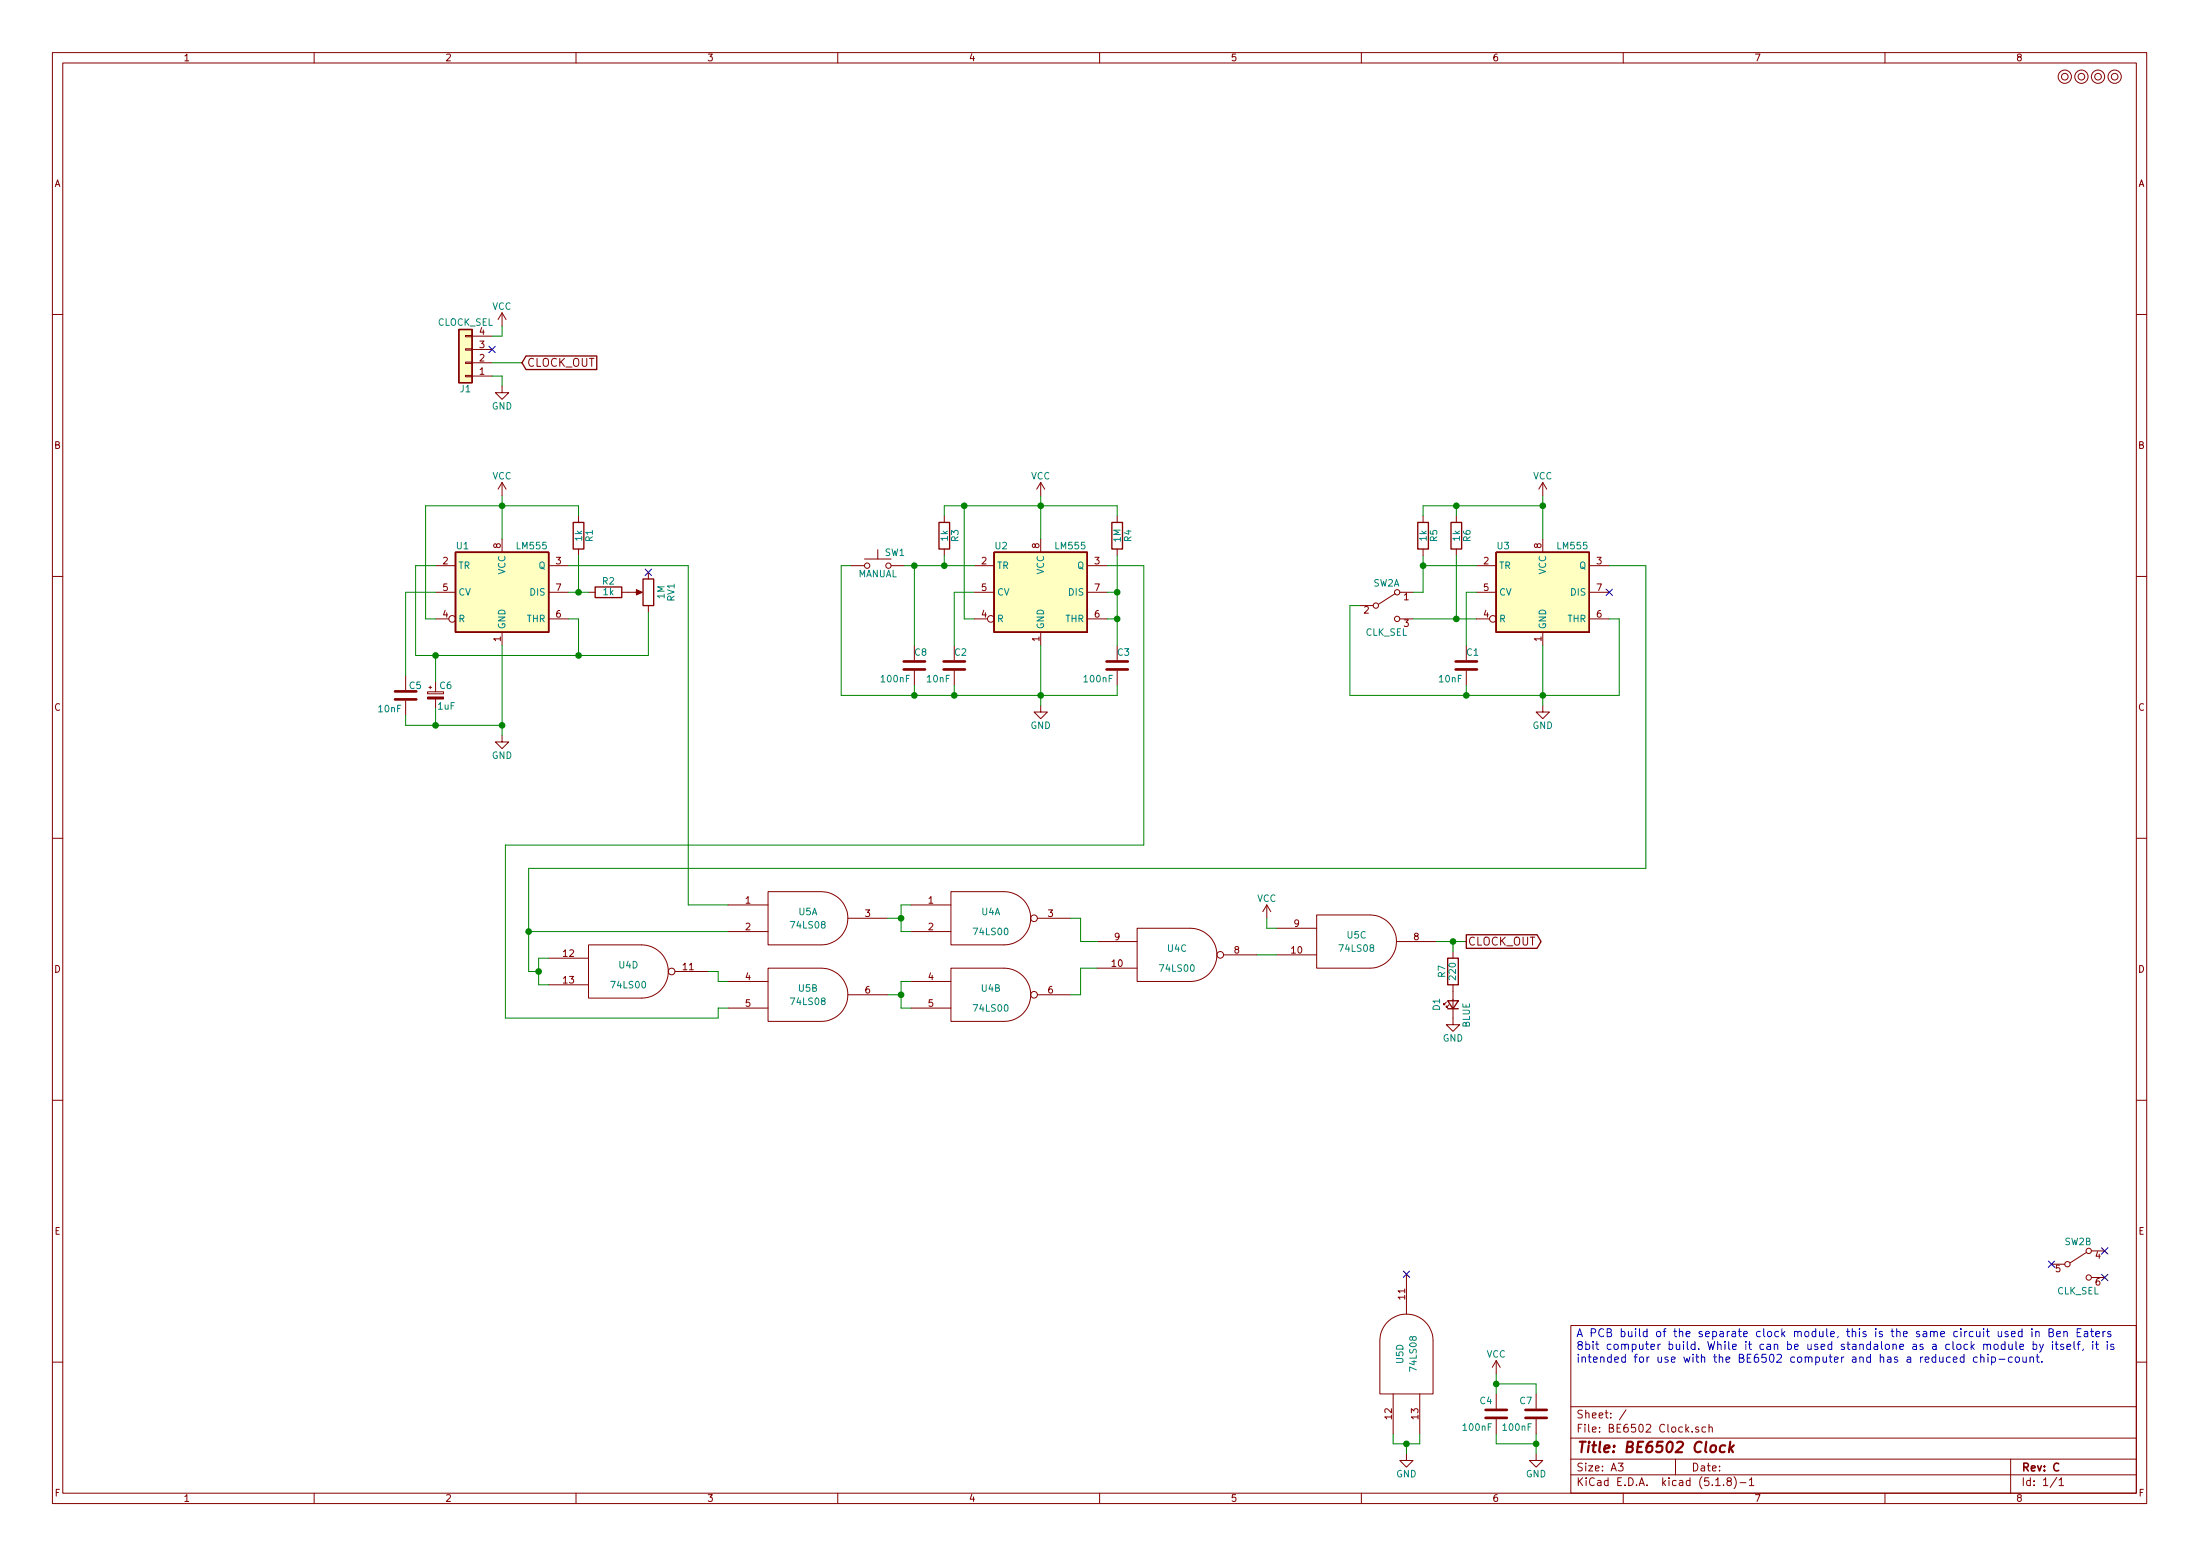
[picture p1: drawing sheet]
EESchema Schematic File Version 4
EELAYER 30 0
EELAYER END
$Descr A3 16535 11693
encoding utf-8
Sheet 1 1
Title "BE6502 Clock"
Date ""
Rev "C"
Comp ""
Comment1 ""
Comment2 ""
Comment3 ""
Comment4 ""
$EndDescr
$Comp
L mounting:Mounting M1
U 1 1
P 15525 575
F 0 "M1" H 15525 675 50  0001 C CNN
F 1 "Mounting" H 15525 500 50  0001 C CNN
F 2 "mounting:1pin" H 15525 575 50  0001 C CNN
F 3 "" H 15525 575 50  0001 C CNN
	1    15525 575 
	1    0    0    -1  
$EndComp
$Comp
L mounting:Mounting M2
U 1 1
P 15650 575
F 0 "M2" H 15650 675 50  0001 C CNN
F 1 "Mounting" H 15650 500 50  0001 C CNN
F 2 "mounting:1pin" H 15650 575 50  0001 C CNN
F 3 "" H 15650 575 50  0001 C CNN
	1    15650 575 
	1    0    0    -1  
$EndComp
$Comp
L mounting:Mounting M3
U 1 1
P 15775 575
F 0 "M3" H 15775 675 50  0001 C CNN
F 1 "Mounting" H 15775 500 50  0001 C CNN
F 2 "mounting:1pin" H 15775 575 50  0001 C CNN
F 3 "" H 15775 575 50  0001 C CNN
	1    15775 575 
	1    0    0    -1  
$EndComp
$Comp
L mounting:Mounting M4
U 1 1
P 15900 575
F 0 "M4" H 15900 675 50  0001 C CNN
F 1 "Mounting" H 15900 500 50  0001 C CNN
F 2 "mounting:1pin" H 15900 575 50  0001 C CNN
F 3 "" H 15900 575 50  0001 C CNN
	1    15900 575 
	1    0    0    -1  
$EndComp
$Comp
L power:GND #PWR01
U 1 1
P 11550 10925
F 0 "#PWR01" H 11550 10675 50  0001 C CNN
F 1 "GND" H 11550 10775 50  0000 C CNN
F 2 "" H 11550 10925 50  0001 C CNN
F 3 "" H 11550 10925 50  0001 C CNN
	1    11550 10925
	1    0    0    -1  
$EndComp
$Comp
L power:VCC #PWR02
U 1 1
P 11250 10325
F 0 "#PWR02" H 11250 10175 50  0001 C CNN
F 1 "VCC" H 11250 10475 50  0000 C CNN
F 2 "" H 11250 10325 50  0001 C CNN
F 3 "" H 11250 10325 50  0001 C CNN
	1    11250 10325
	1    0    0    -1  
$EndComp
Text GLabel 3925 2725 2    60   Input ~ 0
CLOCK_OUT
Text Notes 11850 10250 0    60   ~ 0
A PCB build of the separate clock module, this is the same circuit used in Ben Eaters \n8bit computer build. While it can be used standalone as a clock module by itself, it is\nintended for use with the BE6502 computer and has a reduced chip-count.
$Comp
L clock_port:CLOCK_PORT J1
U 1 1
P 3500 2725
F 0 "J1" H 3500 2925 50  0000 C CNN
F 1 "CLOCK_SEL" H 3500 2425 50  0000 C CNN
F 2 "Pin_Headers:Pin_Header_Angled_1x04_Pitch2.54mm" H 3500 2725 50  0001 C CNN
F 3 "" H 3500 2725 50  0001 C CNN
	1    3500 2725
	-1   0    0    1   
$EndComp
$Comp
L power:VCC #PWR03
U 1 1
P 3775 2450
F 0 "#PWR03" H 3775 2300 50  0001 C CNN
F 1 "VCC" H 3775 2600 50  0000 C CNN
F 2 "" H 3775 2450 50  0001 C CNN
F 3 "" H 3775 2450 50  0001 C CNN
	1    3775 2450
	-1   0    0    -1  
$EndComp
$Comp
L power:GND #PWR04
U 1 1
P 3775 2900
F 0 "#PWR04" H 3775 2650 50  0001 C CNN
F 1 "GND" H 3775 2750 50  0000 C CNN
F 2 "" H 3775 2900 50  0001 C CNN
F 3 "" H 3775 2900 50  0001 C CNN
	1    3775 2900
	1    0    0    -1  
$EndComp
$Comp
L BE6502-Clock-rescue:LM555 U1
U 1 1
P 3775 4450
F 0 "U1" H 3425 4800 50  0000 L CNN
F 1 "LM555" H 3875 4800 50  0000 L CNN
F 2 "Housings_DIP:DIP-8_W7.62mm_Socket_LongPads" H 3775 4450 50  0001 C CNN
F 3 "" H 3775 4450 50  0001 C CNN
	1    3775 4450
	1    0    0    -1  
$EndComp
$Comp
L Device:R R1
U 1 1
P 4350 4025
F 0 "R1" V 4430 4025 50  0000 C CNN
F 1 "1k" V 4350 4025 50  0000 C CNN
F 2 "Resistors_THT:R_Axial_DIN0207_L6.3mm_D2.5mm_P10.16mm_Horizontal" V 4280 4025 50  0001 C CNN
F 3 "" H 4350 4025 50  0001 C CNN
	1    4350 4025
	1    0    0    -1  
$EndComp
$Comp
L power:VCC #PWR05
U 1 1
P 3775 3725
F 0 "#PWR05" H 3775 3575 50  0001 C CNN
F 1 "VCC" H 3775 3875 50  0000 C CNN
F 2 "" H 3775 3725 50  0001 C CNN
F 3 "" H 3775 3725 50  0001 C CNN
	1    3775 3725
	1    0    0    -1  
$EndComp
$Comp
L Device:R R2
U 1 1
P 4575 4450
F 0 "R2" V 4655 4450 50  0000 C CNN
F 1 "1k" V 4575 4450 50  0000 C CNN
F 2 "Resistors_THT:R_Axial_DIN0207_L6.3mm_D2.5mm_P10.16mm_Horizontal" V 4505 4450 50  0001 C CNN
F 3 "" H 4575 4450 50  0001 C CNN
	1    4575 4450
	0    -1   -1   0   
$EndComp
$Comp
L BE6502-Clock-rescue:POT RV1
U 1 1
P 4875 4450
F 0 "RV1" V 4700 4450 50  0000 C CNN
F 1 "1M" V 4775 4450 50  0000 C CNN
F 2 "Potentiometers:Potentiometer_Trimmer_Bourns_3296W" H 4875 4450 50  0001 C CNN
F 3 "" H 4875 4450 50  0001 C CNN
	1    4875 4450
	-1   0    0    1   
$EndComp
NoConn ~ 4875 4300
$Comp
L Device:C C5
U 1 1
P 3050 5225
F 0 "C5" H 2925 5300 50  0000 L CNN
F 1 "10nF" H 3075 5125 50  0000 L CNN
F 2 "Capacitors_THT:C_Disc_D4.7mm_W2.5mm_P5.00mm" H 3088 5075 50  0001 C CNN
F 3 "" H 3050 5225 50  0001 C CNN
	1    3050 5225
	-1   0    0    -1  
$EndComp
$Comp
L Device:CP_Small C6
U 1 1
P 3275 5225
F 0 "C6" H 3300 5300 50  0000 L CNN
F 1 "1uF" H 3285 5145 50  0000 L CNN
F 2 "Capacitors_THT:CP_Radial_D4.0mm_P2.00mm" H 3275 5225 50  0001 C CNN
F 3 "" H 3275 5225 50  0001 C CNN
	1    3275 5225
	1    0    0    -1  
$EndComp
$Comp
L power:GND #PWR06
U 1 1
P 3775 5525
F 0 "#PWR06" H 3775 5275 50  0001 C CNN
F 1 "GND" H 3775 5375 50  0000 C CNN
F 2 "" H 3775 5525 50  0001 C CNN
F 3 "" H 3775 5525 50  0001 C CNN
	1    3775 5525
	1    0    0    -1  
$EndComp
$Comp
L BE6502-Clock-rescue:SW_Push SW1
U 1 1
P 6600 4250
F 0 "SW1" H 6650 4350 50  0000 L CNN
F 1 "MANUAL" H 6600 4190 50  0000 C CNN
F 2 "Buttons_Switches_THT:SW_PUSH_6mm" H 6600 4450 50  0001 C CNN
F 3 "" H 6600 4450 50  0001 C CNN
	1    6600 4250
	1    0    0    -1  
$EndComp
$Comp
L BE6502-Clock-rescue:LM555 U2
U 1 1
P 7825 4450
F 0 "U2" H 7475 4800 50  0000 L CNN
F 1 "LM555" H 7925 4800 50  0000 L CNN
F 2 "Housings_DIP:DIP-8_W7.62mm_Socket_LongPads" H 7825 4450 50  0001 C CNN
F 3 "" H 7825 4450 50  0001 C CNN
	1    7825 4450
	1    0    0    -1  
$EndComp
$Comp
L power:VCC #PWR07
U 1 1
P 7825 3725
F 0 "#PWR07" H 7825 3575 50  0001 C CNN
F 1 "VCC" H 7825 3875 50  0000 C CNN
F 2 "" H 7825 3725 50  0001 C CNN
F 3 "" H 7825 3725 50  0001 C CNN
	1    7825 3725
	1    0    0    -1  
$EndComp
$Comp
L Device:R R4
U 1 1
P 8400 4025
F 0 "R4" V 8480 4025 50  0000 C CNN
F 1 "1M" V 8400 4025 50  0000 C CNN
F 2 "Resistors_THT:R_Axial_DIN0207_L6.3mm_D2.5mm_P10.16mm_Horizontal" V 8330 4025 50  0001 C CNN
F 3 "" H 8400 4025 50  0001 C CNN
	1    8400 4025
	1    0    0    -1  
$EndComp
$Comp
L Device:C C2
U 1 1
P 7175 5000
F 0 "C2" H 7075 5100 50  0000 L CNN
F 1 "10nF" H 7200 4900 50  0000 L CNN
F 2 "Capacitors_THT:C_Disc_D4.7mm_W2.5mm_P5.00mm" H 7213 4850 50  0001 C CNN
F 3 "" H 7175 5000 50  0001 C CNN
	1    7175 5000
	-1   0    0    -1  
$EndComp
$Comp
L Device:C C3
U 1 1
P 8400 5000
F 0 "C3" H 8300 5100 50  0000 L CNN
F 1 "100nF" H 8425 4900 50  0000 L CNN
F 2 "Capacitors_THT:C_Disc_D4.7mm_W2.5mm_P5.00mm" H 8438 4850 50  0001 C CNN
F 3 "" H 8400 5000 50  0001 C CNN
	1    8400 5000
	-1   0    0    -1  
$EndComp
$Comp
L Device:R R3
U 1 1
P 7100 4025
F 0 "R3" V 7180 4025 50  0000 C CNN
F 1 "1k" V 7100 4025 50  0000 C CNN
F 2 "Resistors_THT:R_Axial_DIN0207_L6.3mm_D2.5mm_P10.16mm_Horizontal" V 7030 4025 50  0001 C CNN
F 3 "" H 7100 4025 50  0001 C CNN
	1    7100 4025
	1    0    0    -1  
$EndComp
$Comp
L power:GND #PWR08
U 1 1
P 7825 5300
F 0 "#PWR08" H 7825 5050 50  0001 C CNN
F 1 "GND" H 7825 5150 50  0000 C CNN
F 2 "" H 7825 5300 50  0001 C CNN
F 3 "" H 7825 5300 50  0001 C CNN
	1    7825 5300
	1    0    0    -1  
$EndComp
$Comp
L BE6502-Clock-rescue:LM555 U3
U 1 1
P 11600 4450
F 0 "U3" H 11250 4800 50  0000 L CNN
F 1 "LM555" H 11700 4800 50  0000 L CNN
F 2 "Housings_DIP:DIP-8_W7.62mm_Socket_LongPads" H 11600 4450 50  0001 C CNN
F 3 "" H 11600 4450 50  0001 C CNN
	1    11600 4450
	1    0    0    -1  
$EndComp
$Comp
L Device:C C1
U 1 1
P 11025 5000
F 0 "C1" H 10925 5100 50  0000 L CNN
F 1 "10nF" H 11050 4900 50  0000 L CNN
F 2 "Capacitors_THT:C_Disc_D4.7mm_W2.5mm_P5.00mm" H 11063 4850 50  0001 C CNN
F 3 "" H 11025 5000 50  0001 C CNN
	1    11025 5000
	-1   0    0    -1  
$EndComp
NoConn ~ 12100 4450
$Comp
L Device:R R6
U 1 1
P 10950 4025
F 0 "R6" V 11030 4025 50  0000 C CNN
F 1 "1k" V 10950 4025 50  0000 C CNN
F 2 "Resistors_THT:R_Axial_DIN0207_L6.3mm_D2.5mm_P10.16mm_Horizontal" V 10880 4025 50  0001 C CNN
F 3 "" H 10950 4025 50  0001 C CNN
	1    10950 4025
	1    0    0    -1  
$EndComp
$Comp
L Device:R R5
U 1 1
P 10700 4025
F 0 "R5" V 10780 4025 50  0000 C CNN
F 1 "1k" V 10700 4025 50  0000 C CNN
F 2 "Resistors_THT:R_Axial_DIN0207_L6.3mm_D2.5mm_P10.16mm_Horizontal" V 10630 4025 50  0001 C CNN
F 3 "" H 10700 4025 50  0001 C CNN
	1    10700 4025
	1    0    0    -1  
$EndComp
$Comp
L power:VCC #PWR09
U 1 1
P 11600 3725
F 0 "#PWR09" H 11600 3575 50  0001 C CNN
F 1 "VCC" H 11600 3875 50  0000 C CNN
F 2 "" H 11600 3725 50  0001 C CNN
F 3 "" H 11600 3725 50  0001 C CNN
	1    11600 3725
	1    0    0    -1  
$EndComp
$Comp
L BE6502-Clock-rescue:SW_DPDT_x2 SW2
U 1 1
P 10425 4550
F 0 "SW2" H 10425 4720 50  0000 C CNN
F 1 "CLK_SEL" H 10425 4350 50  0000 C CNN
F 2 "DPDT_Switch:dpdt_switch" H 10425 4550 50  0001 C CNN
F 3 "" H 10425 4550 50  0001 C CNN
	1    10425 4550
	1    0    0    -1  
$EndComp
$Comp
L BE6502-Clock-rescue:SW_DPDT_x2 SW2
U 2 1
P 15625 9500
F 0 "SW2" H 15625 9670 50  0000 C CNN
F 1 "CLK_SEL" H 15625 9300 50  0000 C CNN
F 2 "DPDT_Switch:dpdt_switch" H 15625 9500 50  0001 C CNN
F 3 "" H 15625 9500 50  0001 C CNN
	2    15625 9500
	1    0    0    -1  
$EndComp
NoConn ~ 15425 9500
NoConn ~ 15825 9400
NoConn ~ 15825 9600
$Comp
L BE6502-Clock-rescue:74LS08 U5
U 1 1
P 6075 6900
F 0 "U5" H 6075 6950 50  0000 C CNN
F 1 "74LS08" H 6075 6850 50  0000 C CNN
F 2 "Housings_DIP:DIP-14_W7.62mm_Socket_LongPads" H 6075 6900 50  0001 C CNN
F 3 "" H 6075 6900 50  0001 C CNN
	1    6075 6900
	1    0    0    -1  
$EndComp
$Comp
L BE6502-Clock-rescue:74LS08 U5
U 2 1
P 6075 7475
F 0 "U5" H 6075 7525 50  0000 C CNN
F 1 "74LS08" H 6075 7425 50  0000 C CNN
F 2 "Housings_DIP:DIP-14_W7.62mm_Socket_LongPads" H 6075 7475 50  0001 C CNN
F 3 "" H 6075 7475 50  0001 C CNN
	2    6075 7475
	1    0    0    -1  
$EndComp
$Comp
L BE6502-Clock-rescue:74LS08 U5
U 3 1
P 10200 7075
F 0 "U5" H 10200 7125 50  0000 C CNN
F 1 "74LS08" H 10200 7025 50  0000 C CNN
F 2 "Housings_DIP:DIP-14_W7.62mm_Socket_LongPads" H 10200 7075 50  0001 C CNN
F 3 "" H 10200 7075 50  0001 C CNN
	3    10200 7075
	1    0    0    -1  
$EndComp
$Comp
L BE6502-Clock-rescue:74LS08 U5
U 4 1
P 10575 10175
F 0 "U5" H 10575 10225 50  0000 C CNN
F 1 "74LS08" H 10575 10125 50  0000 C CNN
F 2 "Housings_DIP:DIP-14_W7.62mm_Socket_LongPads" H 10575 10175 50  0001 C CNN
F 3 "" H 10575 10175 50  0001 C CNN
	4    10575 10175
	0    -1   -1   0   
$EndComp
$Comp
L Device:C C4
U 1 1
P 11250 10625
F 0 "C4" H 11275 10725 50  0000 L CNN
F 1 "100nF" H 11275 10525 50  0000 L CNN
F 2 "Capacitors_THT:C_Disc_D4.7mm_W2.5mm_P5.00mm" H 11288 10475 50  0001 C CNN
F 3 "" H 11250 10625 50  0001 C CNN
	1    11250 10625
	-1   0    0    -1  
$EndComp
$Comp
L Device:C C7
U 1 1
P 11550 10625
F 0 "C7" H 11575 10725 50  0000 L CNN
F 1 "100nF" H 11575 10525 50  0000 L CNN
F 2 "Capacitors_THT:C_Disc_D4.7mm_W2.5mm_P5.00mm" H 11588 10475 50  0001 C CNN
F 3 "" H 11550 10625 50  0001 C CNN
	1    11550 10625
	-1   0    0    -1  
$EndComp
$Comp
L BE6502-Clock-rescue:74LS00 U4
U 1 1
P 7450 6900
F 0 "U4" H 7450 6950 50  0000 C CNN
F 1 "74LS00" H 7450 6800 50  0000 C CNN
F 2 "Housings_DIP:DIP-14_W7.62mm_Socket_LongPads" H 7450 6900 50  0001 C CNN
F 3 "" H 7450 6900 50  0001 C CNN
	1    7450 6900
	1    0    0    -1  
$EndComp
$Comp
L BE6502-Clock-rescue:74LS00 U4
U 2 1
P 7450 7475
F 0 "U4" H 7450 7525 50  0000 C CNN
F 1 "74LS00" H 7450 7375 50  0000 C CNN
F 2 "Housings_DIP:DIP-14_W7.62mm_Socket_LongPads" H 7450 7475 50  0001 C CNN
F 3 "" H 7450 7475 50  0001 C CNN
	2    7450 7475
	1    0    0    -1  
$EndComp
$Comp
L BE6502-Clock-rescue:74LS00 U4
U 3 1
P 8850 7175
F 0 "U4" H 8850 7225 50  0000 C CNN
F 1 "74LS00" H 8850 7075 50  0000 C CNN
F 2 "Housings_DIP:DIP-14_W7.62mm_Socket_LongPads" H 8850 7175 50  0001 C CNN
F 3 "" H 8850 7175 50  0001 C CNN
	3    8850 7175
	1    0    0    -1  
$EndComp
$Comp
L BE6502-Clock-rescue:74LS00 U4
U 4 1
P 4725 7300
F 0 "U4" H 4725 7350 50  0000 C CNN
F 1 "74LS00" H 4725 7200 50  0000 C CNN
F 2 "Housings_DIP:DIP-14_W7.62mm_Socket_LongPads" H 4725 7300 50  0001 C CNN
F 3 "" H 4725 7300 50  0001 C CNN
	4    4725 7300
	1    0    0    -1  
$EndComp
$Comp
L power:VCC #PWR010
U 1 1
P 9525 6900
F 0 "#PWR010" H 9525 6750 50  0001 C CNN
F 1 "VCC" H 9525 7050 50  0000 C CNN
F 2 "" H 9525 6900 50  0001 C CNN
F 3 "" H 9525 6900 50  0001 C CNN
	1    9525 6900
	1    0    0    -1  
$EndComp
NoConn ~ 10575 9575
$Comp
L power:GND #PWR011
U 1 1
P 10575 10925
F 0 "#PWR011" H 10575 10675 50  0001 C CNN
F 1 "GND" H 10575 10775 50  0000 C CNN
F 2 "" H 10575 10925 50  0001 C CNN
F 3 "" H 10575 10925 50  0001 C CNN
	1    10575 10925
	1    0    0    -1  
$EndComp
Text GLabel 11025 7075 2    60   Output ~ 0
CLOCK_OUT
$Comp
L Device:LED_Small D1
U 1 1
P 10925 7550
F 0 "D1" H 10875 7675 50  0000 L CNN
F 1 "BLUE" H 10750 7450 50  0000 L CNN
F 2 "LEDs:LED_D5.0mm" V 10925 7550 50  0001 C CNN
F 3 "" V 10925 7550 50  0001 C CNN
	1    10925 7550
	0    -1   -1   0   
$EndComp
$Comp
L Device:R R7
U 1 1
P 10925 7300
F 0 "R7" V 11005 7300 50  0000 C CNN
F 1 "220" V 10925 7300 50  0000 C CNN
F 2 "Resistors_THT:R_Axial_DIN0207_L6.3mm_D2.5mm_P10.16mm_Horizontal" V 10855 7300 50  0001 C CNN
F 3 "" H 10925 7300 50  0001 C CNN
	1    10925 7300
	-1   0    0    1   
$EndComp
$Comp
L power:GND #PWR012
U 1 1
P 10925 7650
F 0 "#PWR012" H 10925 7400 50  0001 C CNN
F 1 "GND" H 10925 7500 50  0000 C CNN
F 2 "" H 10925 7650 50  0001 C CNN
F 3 "" H 10925 7650 50  0001 C CNN
	1    10925 7650
	1    0    0    -1  
$EndComp
NoConn ~ 3700 2625
$Comp
L power:GND #PWR013
U 1 1
P 11600 5300
F 0 "#PWR013" H 11600 5050 50  0001 C CNN
F 1 "GND" H 11600 5150 50  0000 C CNN
F 2 "" H 11600 5300 50  0001 C CNN
F 3 "" H 11600 5300 50  0001 C CNN
	1    11600 5300
	1    0    0    -1  
$EndComp
$Comp
L Device:C C8
U 1 1
P 6875 5000
F 0 "C8" H 6775 5100 50  0000 L CNN
F 1 "100nF" H 6900 4900 50  0000 L CNN
F 2 "Capacitors_THT:C_Disc_D4.7mm_W2.5mm_P5.00mm" H 6913 4850 50  0001 C CNN
F 3 "" H 6875 5000 50  0001 C CNN
	1    6875 5000
	-1   0    0    -1  
$EndComp
Wire Wire Line
	11250 10850 11550 10850
Wire Wire Line
	11250 10850 11250 10775
Wire Wire Line
	11550 10775 11550 10850
Connection ~ 11550 10850
Wire Wire Line
	11250 10400 11550 10400
Wire Wire Line
	11250 10325 11250 10400
Wire Wire Line
	11550 10400 11550 10475
Connection ~ 11250 10400
Wire Wire Line
	3775 2450 3775 2525
Wire Wire Line
	3775 2525 3700 2525
Wire Wire Line
	3700 2825 3775 2825
Wire Wire Line
	3775 2825 3775 2900
Wire Wire Line
	3700 2725 3925 2725
Wire Wire Line
	3200 4650 3275 4650
Wire Wire Line
	3200 3800 3200 4650
Wire Wire Line
	3775 3725 3775 3800
Wire Wire Line
	4350 3800 4350 3875
Wire Wire Line
	3200 3800 3775 3800
Connection ~ 3775 3800
Wire Wire Line
	4350 4175 4350 4450
Wire Wire Line
	4275 4450 4350 4450
Connection ~ 4350 4450
Wire Wire Line
	3125 4925 3275 4925
Wire Wire Line
	4350 4925 4350 4650
Wire Wire Line
	4350 4650 4275 4650
Wire Wire Line
	4875 4925 4875 4600
Connection ~ 4350 4925
Wire Wire Line
	3275 4250 3125 4250
Wire Wire Line
	3125 4250 3125 4925
Wire Wire Line
	3275 4450 3050 4450
Wire Wire Line
	3050 4450 3050 5075
Wire Wire Line
	3275 5125 3275 4925
Connection ~ 3275 4925
Wire Wire Line
	3050 5375 3050 5450
Wire Wire Line
	3050 5450 3275 5450
Wire Wire Line
	3275 5450 3275 5325
Wire Wire Line
	3775 4850 3775 5450
Connection ~ 3275 5450
Connection ~ 3775 5450
Wire Wire Line
	4275 4250 5175 4250
Wire Wire Line
	7825 3725 7825 3800
Wire Wire Line
	7100 3800 7250 3800
Connection ~ 7825 3800
Wire Wire Line
	8325 4450 8400 4450
Wire Wire Line
	8400 4175 8400 4450
Wire Wire Line
	8400 4650 8325 4650
Wire Wire Line
	8400 3800 8400 3875
Connection ~ 8400 4450
Connection ~ 8400 4650
Wire Wire Line
	7325 4450 7175 4450
Wire Wire Line
	7175 4450 7175 4850
Wire Wire Line
	7175 5150 7175 5225
Wire Wire Line
	6325 5225 6875 5225
Wire Wire Line
	8400 5225 8400 5150
Wire Wire Line
	7825 4850 7825 5225
Connection ~ 7825 5225
Wire Wire Line
	7325 4650 7250 4650
Wire Wire Line
	7250 4650 7250 3800
Wire Wire Line
	6800 4250 6875 4250
Wire Wire Line
	7100 4250 7100 4175
Wire Wire Line
	7100 3875 7100 3800
Connection ~ 7250 3800
Connection ~ 7100 4250
Wire Wire Line
	6400 4250 6325 4250
Wire Wire Line
	6325 4250 6325 5225
Connection ~ 7175 5225
Wire Wire Line
	8325 4250 8600 4250
Wire Wire Line
	8600 4250 8600 6350
Wire Wire Line
	11100 4450 11025 4450
Wire Wire Line
	11025 4450 11025 4850
Wire Wire Line
	11025 5150 11025 5225
Wire Wire Line
	10150 5225 11025 5225
Wire Wire Line
	11600 4850 11600 5225
Wire Wire Line
	12100 4650 12175 4650
Wire Wire Line
	12175 4650 12175 5225
Connection ~ 11600 5225
Wire Wire Line
	10625 4650 10950 4650
Wire Wire Line
	10950 4650 10950 4175
Wire Wire Line
	10700 3875 10700 3800
Wire Wire Line
	10700 3800 10950 3800
Wire Wire Line
	10950 3800 10950 3875
Wire Wire Line
	11600 3725 11600 3800
Connection ~ 10950 3800
Connection ~ 11600 3800
Wire Wire Line
	10700 4175 10700 4250
Wire Wire Line
	10700 4250 11100 4250
Connection ~ 10950 4650
Wire Wire Line
	10700 4450 10625 4450
Connection ~ 10700 4250
Wire Wire Line
	10225 4550 10150 4550
Wire Wire Line
	10150 4550 10150 5225
Connection ~ 11025 5225
Wire Wire Line
	5175 4250 5175 6800
Wire Wire Line
	5175 6800 5475 6800
Wire Wire Line
	8600 6350 3800 6350
Wire Wire Line
	3975 6525 12375 6525
Wire Wire Line
	12100 4250 12375 4250
Wire Wire Line
	12375 4250 12375 6525
Wire Wire Line
	6775 7000 6850 7000
Wire Wire Line
	6775 6800 6775 6900
Wire Wire Line
	6775 6800 6850 6800
Wire Wire Line
	6775 7375 6850 7375
Wire Wire Line
	6775 7575 6850 7575
Wire Wire Line
	8125 7475 8050 7475
Wire Wire Line
	8050 6900 8125 6900
Wire Wire Line
	8125 6900 8125 7075
Wire Wire Line
	6775 7375 6775 7475
Wire Wire Line
	4050 7400 4125 7400
Wire Wire Line
	4050 7200 4050 7300
Wire Wire Line
	4050 7200 4125 7200
Wire Wire Line
	6675 7475 6775 7475
Connection ~ 6775 7475
Wire Wire Line
	6675 6900 6775 6900
Connection ~ 6775 6900
Wire Wire Line
	3975 6525 3975 7000
Wire Wire Line
	3975 7300 4050 7300
Connection ~ 4050 7300
Wire Wire Line
	5475 7000 3975 7000
Connection ~ 3975 7000
Wire Wire Line
	5325 7300 5400 7300
Wire Wire Line
	5400 7300 5400 7375
Wire Wire Line
	5400 7375 5475 7375
Wire Wire Line
	8125 7075 8250 7075
Wire Wire Line
	8250 7275 8125 7275
Wire Wire Line
	8125 7275 8125 7475
Wire Wire Line
	5475 7575 5400 7575
Wire Wire Line
	5400 7575 5400 7650
Wire Wire Line
	5400 7650 3800 7650
Wire Wire Line
	3800 7650 3800 6350
Wire Wire Line
	9450 7175 9600 7175
Wire Wire Line
	9525 6900 9525 6975
Wire Wire Line
	9525 6975 9600 6975
Wire Wire Line
	10475 10775 10475 10850
Wire Wire Line
	10475 10850 10575 10850
Wire Wire Line
	10675 10850 10675 10775
Wire Wire Line
	10575 10850 10575 10925
Connection ~ 10575 10850
Wire Wire Line
	10800 7075 10925 7075
Wire Wire Line
	10925 7150 10925 7075
Connection ~ 10925 7075
Wire Wire Line
	6875 4850 6875 4250
Connection ~ 6875 4250
Wire Wire Line
	6875 5150 6875 5225
Connection ~ 6875 5225
Wire Wire Line
	11550 10850 11550 10925
Wire Wire Line
	11250 10400 11250 10475
Wire Wire Line
	3775 3800 3775 4050
Wire Wire Line
	3775 3800 4350 3800
Wire Wire Line
	4350 4450 4425 4450
Wire Wire Line
	4350 4925 4875 4925
Wire Wire Line
	3275 4925 4350 4925
Wire Wire Line
	3275 5450 3775 5450
Wire Wire Line
	3775 5450 3775 5525
Wire Wire Line
	7825 3800 7825 4050
Wire Wire Line
	7825 3800 8400 3800
Wire Wire Line
	8400 4450 8400 4650
Wire Wire Line
	8400 4650 8400 4850
Wire Wire Line
	7825 5225 8400 5225
Wire Wire Line
	7825 5225 7825 5300
Wire Wire Line
	7250 3800 7825 3800
Wire Wire Line
	7100 4250 7325 4250
Wire Wire Line
	7175 5225 7825 5225
Wire Wire Line
	11600 5225 12175 5225
Wire Wire Line
	11600 5225 11600 5300
Wire Wire Line
	10950 3800 11600 3800
Wire Wire Line
	11600 3800 11600 4050
Wire Wire Line
	10950 4650 11100 4650
Wire Wire Line
	10700 4250 10700 4450
Wire Wire Line
	11025 5225 11600 5225
Wire Wire Line
	6775 7475 6775 7575
Wire Wire Line
	6775 6900 6775 7000
Wire Wire Line
	4050 7300 4050 7400
Wire Wire Line
	3975 7000 3975 7300
Wire Wire Line
	10575 10850 10675 10850
Wire Wire Line
	10925 7075 11025 7075
Wire Wire Line
	6875 4250 7100 4250
Wire Wire Line
	6875 5225 7175 5225
$EndSCHEMATC
